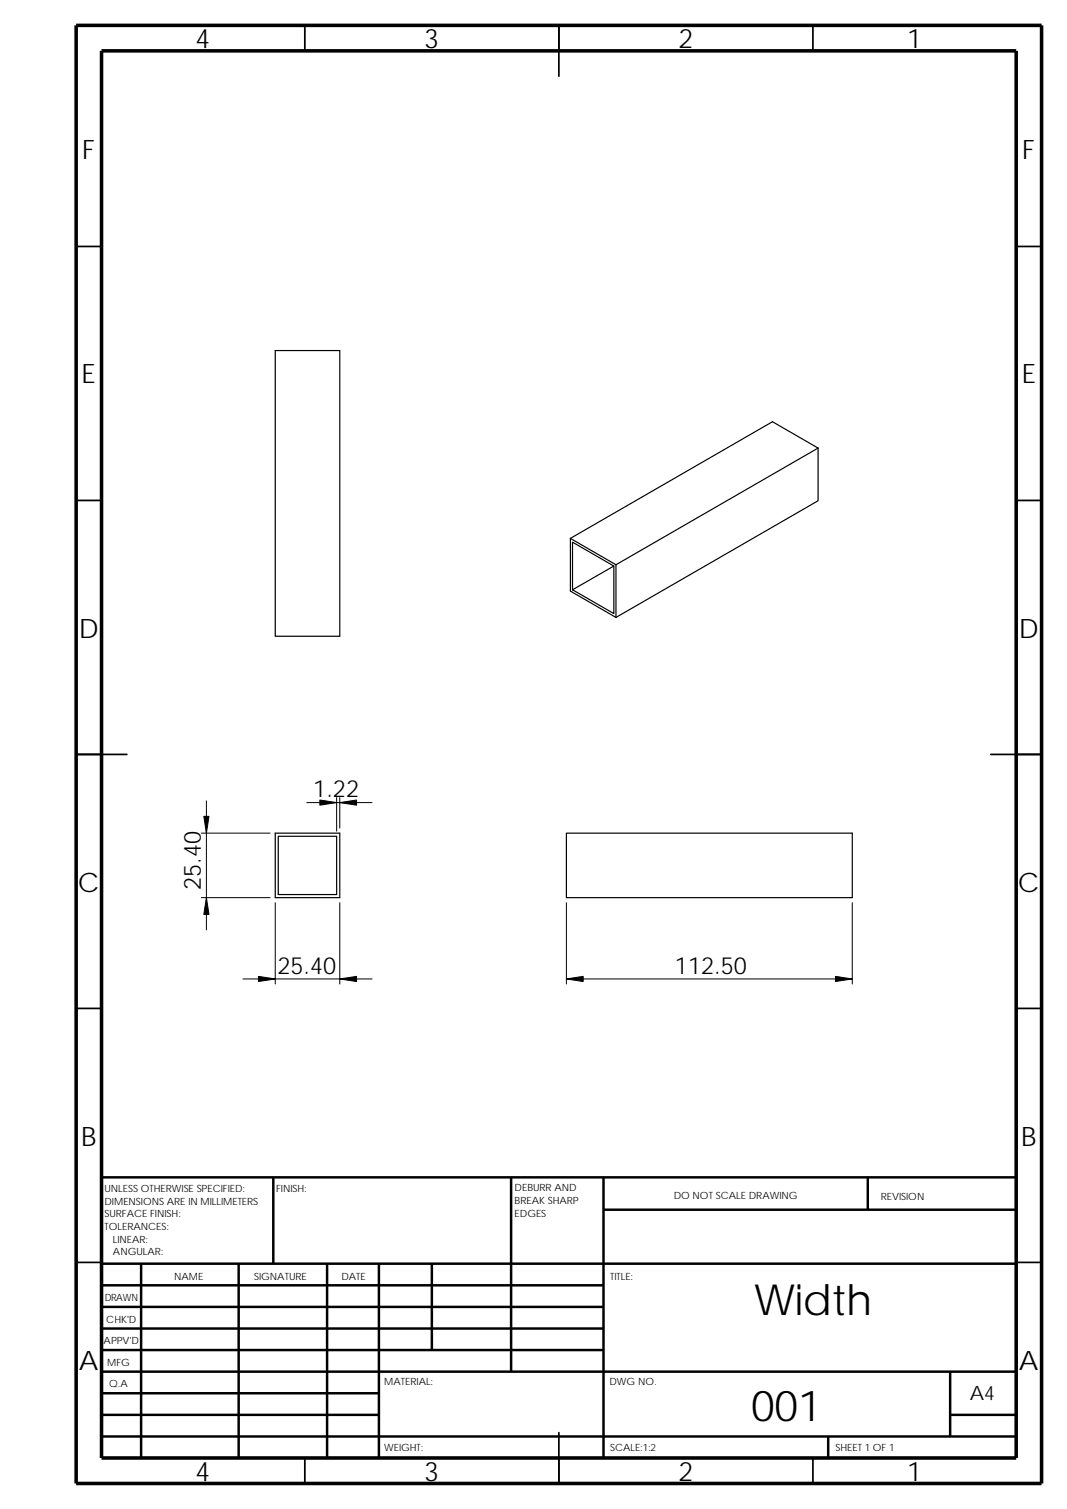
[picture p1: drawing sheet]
<svg xmlns="http://www.w3.org/2000/svg" width="210mm" height="297mm" viewBox="0 0 210 297" stroke-linecap="round" stroke-linejoin="round" font-family="sans-serif">
<g fill="none" stroke="#000" stroke-width=".34">
<path d="M60 5v5M110 5v10M160 5v5M15 48.5h5M200 48.5h5M15 98.5h5M200 98.5h5M15 148.5h10M195 148.5h10M15 198.5h5M200 198.5h5M15 248.5h5"/>
<path d="M200 248.5h5M60 287v5M110 282v10M160 287v5"/>
</g>
<g fill="none" stroke="#000" stroke-width=".49">
<path d="M53.8 231.8v17M100.6 231.8v38.2M118.8 238.1h81.2M118.8 231.8v55.2M170.8 231.8v6.3M200 231.8h-180v55.2M20 253h98.8M20 257.3h98.8M20 248.8h180M27.8 248.8v38.2M47 248.8v38.2M64.4 248.8v38.2"/>
<path d="M74.6 248.8v38.2M85 248.8v16.9M20 278.5h54.6M20 270h180M20 274.3h54.6M20 261.5h98.8M20 265.7h98.8M187 270v12.8M187 278.5h13M20 282.8h180M163 282.8v4.2"/>
</g>
<path d="M15 5h190v287h-190zM20 10h180v277h-180z" fill="none" stroke="#000" stroke-width=".7" stroke-linecap="butt"/>
<path d="M54.2 69h12.7v56.2h-12.7zM161 88.2l-9-5.2-39.8 23M161 88.2l-39.8 23v10.3M161 88.2v10.4l-39.8 22.9M112.2 106v10.4l9 5.1M112.2 106l9 5.2M112.7 106.7l8.1 4.7v9.4l-8.1-4.7zM120.8 111.4l-8.1 4.7M54.2 164h12.7v12.7h-12.7zM54.8 164.6h11.5v11.5h-11.5zM111.5 164h56.2v12.7h-56.2z" fill="none" stroke="#000" stroke-width=".23"/>
<path d="M40.6 157.6v25.4M60.4 158h12.8M66.3 157v6.6M66.9 157v6M39.6 164h13.5M39.6 176.7h13.5M54.2 177.7v16M66.9 177.7v16M111.5 177.7v16M167.7 177.7v16M47.8 192.7h25.4M111.5 192.7h56.2" fill="none" stroke="#000" stroke-width=".2"/>
<g fill="#000" stroke="#000" stroke-width=".2">
<path d="M62.9 157.5l3.4 .5-3.4 .5z" fill-rule="evenodd"/>
<path d="M66.9 158l3.3-.5v1z" fill-rule="evenodd"/>
<path d="M40.1 160.7h1l-.5 3.3z" fill-rule="evenodd"/>
<path d="M40.6 176.7l.5 3.3h-1z" fill-rule="evenodd"/>
<path d="M50.9 192.2l3.3 .5-3.3 .5z" fill-rule="evenodd"/>
<path d="M66.9 192.7l3.3-.5v1z" fill-rule="evenodd"/>
<path d="M111.5 192.7l3.3-.5v1z" fill-rule="evenodd"/>
<path d="M164.4 192.2l3.3 .5-3.3 .5z" fill-rule="evenodd"/>
</g>
<g font-size="8.4">
<text x="148.4" y="258.8">Width</text>
<text x="147.8" y="279.7">001</text>
</g>
<g font-size="5.3">
<text x="38.5" y="9.5">4</text>
<text x="83.5" y="9.5">3</text>
<text x="133.5" y="9.5">2</text>
<text x="178.5" y="9.5">1</text>
<text x="16.2" y="31.2">F</text>
<text x="201.2" y="31.2">F</text>
<text x="16.1" y="75.5">E</text>
<text x="201.1" y="75.5">E</text>
<text x="15.5" y="125.5">D</text>
<text x="200.5" y="125.5">D</text>
<text x="15.3" y="175.5">C</text>
<text x="200.3" y="175.5">C</text>
<text x="16" y="225.5">B</text>
<text x="201" y="225.5">B</text>
<text x="15.5" y="269.7">A</text>
<text x="200.5" y="269.7">A</text>
<text x="38.5" y="291.5">4</text>
<text x="83.5" y="291.5">3</text>
<text x="133.5" y="291.5">2</text>
<text x="178.5" y="291.5">1</text>
</g>
<g font-size="4.7">
<text x="61.7" y="157">1.22</text>
<text x="39.5" y="175.2" transform="rotate(-90 39.5 175.2)">25.40</text>
<text x="54.6" y="191.7">25.40</text>
<text x="132.8" y="191.7">112.50</text>
</g>
<text font-size="3.9" x="190.8" y="275.5">A4</text>
<g font-size="2">
<text x="20.6" y="234.6">UNLESS OTHERWISE SPECIFIED:</text>
<text x="20.6" y="237.1">DIMENSIONS ARE IN MILLIMETERS</text>
<text x="20.6" y="239.6">SURFACE FINISH:</text>
<text x="54.4" y="234.6">FINISH:</text>
<text x="101.3" y="234.5">DEBURR AND</text>
<text x="101.3" y="237">BREAK SHARP</text>
<text x="101.3" y="239.5">EDGES</text>
<text x="132.6" y="236">DO NOT SCALE DRAWING</text>
<text x="173.3" y="236.2">REVISION</text>
<text x="20.6" y="242.1">TOLERANCES:</text>
<text x="22.2" y="244.6">LINEAR:</text>
<text x="22.2" y="247.1">ANGULAR:</text>
<text x="50" y="252">SIGNATURE</text>
<text x="67.2" y="252">DATE</text>
<text x="120.1" y="252">TITLE:</text>
<text x="20.6" y="256.2">DRAWN</text>
<text x="34.3" y="252">NAME</text>
<text x="20.9" y="260.4">CHK'D</text>
<text x="20.4" y="264.5">APPV'D</text>
<text x="21.1" y="268.8">MFG</text>
<text x="21.5" y="273">Q.A</text>
<text x="75.6" y="272.5">MATERIAL:</text>
<text x="119.9" y="272.5">DWG NO.</text>
<text x="75.6" y="285.6">WEIGHT:</text>
<text x="120.1" y="285.6">SCALE:1:2</text>
<text x="164.4" y="285.6">SHEET 1 OF 1</text>
</g>
</svg>
